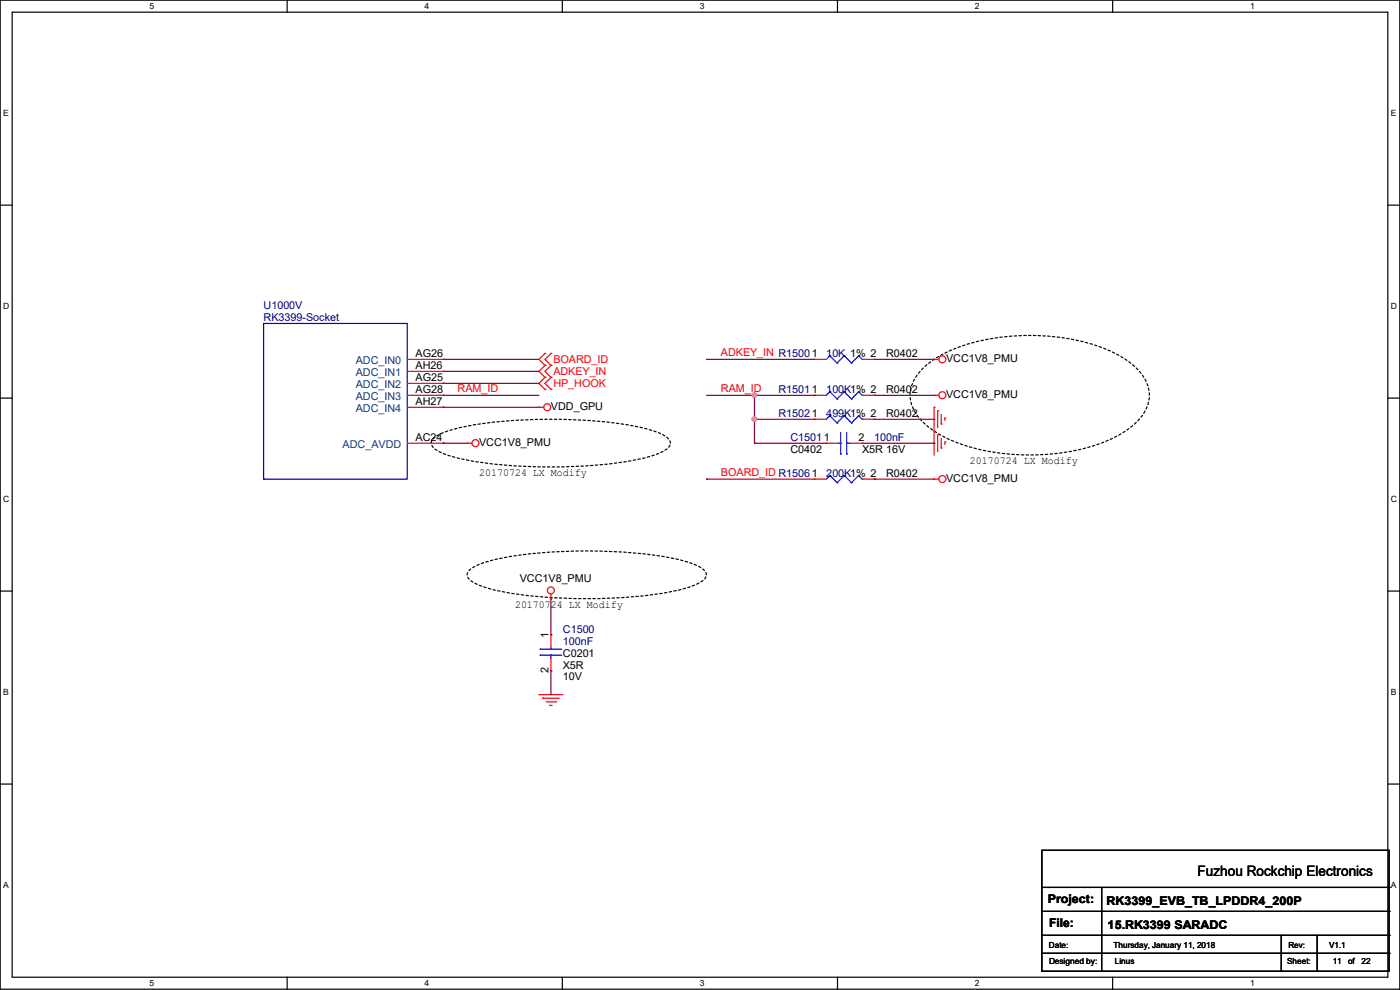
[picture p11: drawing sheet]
<svg xmlns="http://www.w3.org/2000/svg" width="297mm" height="210mm" viewBox="0 0 297 210" stroke-linecap="round" stroke-linejoin="round" font-family="sans-serif">
<path d="M0 0h297v209.8h-297zM2.6 2.6h291.8v204.7h-291.8z" fill="none" stroke="#000" stroke-width=".25"/>
<g fill="#fff">
<path d="M31.7 .3h1v2h-1z"/>
<path d="M31.7 207.6h1v1.9h-1z"/>
</g>
<path d="M60.9 0v2.6M60.9 207.3v2.5" fill="none" stroke="#000" stroke-width=".25"/>
<g fill="#fff">
<path d="M90.1 .3h1v2h-1z"/>
<path d="M90.1 207.6h1v1.9h-1z"/>
</g>
<path d="M119.3 0v2.6M119.3 207.3v2.5" fill="none" stroke="#000" stroke-width=".25"/>
<g fill="#fff">
<path d="M148.5 .3h.9v2h-.9z"/>
<path d="M148.5 207.6h.9v1.9h-.9z"/>
</g>
<path d="M177.7 0v2.6M177.7 207.3v2.5" fill="none" stroke="#000" stroke-width=".25"/>
<g fill="#fff">
<path d="M206.8 .3h1v2h-1z"/>
<path d="M206.8 207.6h1v1.9h-1z"/>
</g>
<path d="M236.1 0v2.6M236.1 207.3v2.5" fill="none" stroke="#000" stroke-width=".25"/>
<g fill="#fff">
<path d="M265.2 .3h1v2h-1z"/>
<path d="M265.2 207.6h1v1.9h-1z"/>
<path d="M.7 23h1.2v2h-1.2z"/>
<path d="M295.1 23h1.1v2h-1.1z"/>
<path d="M.7 64h1.2v2h-1.2z"/>
<path d="M295.1 64h1.2v2h-1.2z"/>
</g>
<path d="M0 43.5h2.6M294.4 43.5h2.6" fill="none" stroke="#000" stroke-width=".25"/>
<g fill="#fff">
<path d="M.7 104.9h1.2v2h-1.2z"/>
<path d="M295.1 104.9h1.2v2h-1.2z"/>
</g>
<path d="M0 84.5h2.6M294.4 84.5h2.6" fill="none" stroke="#000" stroke-width=".25"/>
<g fill="#fff">
<path d="M.7 145.8h1.2v2h-1.2z"/>
<path d="M295.1 145.8h1.1v2h-1.1z"/>
</g>
<path d="M0 125.4h2.6M294.4 125.4h2.6" fill="none" stroke="#000" stroke-width=".25"/>
<g fill="#fff">
<path d="M.7 186.8h1.2v2h-1.2z"/>
<path d="M295.1 186.8h1.1v2h-1.1z"/>
</g>
<g fill="none" stroke="#000" stroke-width=".25">
<path d="M0 166.3h2.6M294.4 166.3h2.6M221 180.4h73.7v25.6h-73.7zM221 188.3h73.7M221 193.3h73.7M221 198.4h73.7M233.7 188.3v17.7M271.8 198.4v7.6M279.4 198.4v7.6M294.7 188.3h.1M294.7 193.3h.1M294.7 198.4h.1"/>
<path d="M221 202.2h73.7M233.7 206h.1M271.8 206h.1M279.4 206h.1M294.7 202.2h.1"/>
</g>
<path d="M195.5 78.4a24.7 24.7 0 0 1 12.1-6 47.1 47.1 0 0 1 27.2 1.7 16.7 16.7 0 0 1 8.1 6.4 7.1 7.1 0 0 1-1.5 8.8 24.7 24.7 0 0 1-12.1 6 47.1 47.1 0 0 1-27.2-1.8 16.7 16.7 0 0 1-8.1-6.3 7.1 7.1 0 0 1 1.5-8.8zM92 93a15.6 15.6 0 0 1 6.9-2.6 107 107 0 0 1 37.5 .4 13.5 13.5 0 0 1 5.3 2.2 1.26 1.26 0 0 1 0 2 15.6 15.6 0 0 1-6.9 2.6 107 107 0 0 1-37.5-.4 13.5 13.5 0 0 1-5.3-2.2 1.26 1.26 0 0 1 0-2zM99.6 120.9a15.6 15.6 0 0 1 6.9-2.5 107 107 0 0 1 37.6 .3 13.5 13.5 0 0 1 5.2 2.2 1.26 1.26 0 0 1 0 2.1 15.6 15.6 0 0 1-6.9 2.5 107 107 0 0 1-37.5-.3 13.5 13.5 0 0 1-5.3-2.2 1.26 1.26 0 0 1 0-2.1z" fill="none" stroke="#000" stroke-width=".25" stroke-dasharray=".5"/>
<g fill="none" stroke="#f00" stroke-width=".25">
<path d="M86.4 76.2h7.6M86.4 78.8h7.6M94 76.2h.1M94 78.8h.1M115.6 77.5h.1M115.6 75h.1M115.6 77.5l-1.3 1.3 1.3 1.3M115.6 75l-1.3 1.2 1.3 1.3M116.9 77.5h.1M116.9 75h.1M116.9 77.5l-1.3 1.3 1.3 1.3M116.9 75l-1.3 1.2 1.3 1.3"/>
<path d="M172.8 76.2h.1M172.8 76.2h2.5M182.9 76.2h2.6M185.5 76.2h.1M198.2 76.2h.1M198.2 76.2h1M86.4 94h7.6M86.4 86.4h7.6M86.4 83.9h7.6M86.4 81.3h7.6M94 81.3h.1M94 83.9h.1"/>
<path d="M94 86.4h.1M94 94h.1M99.1 94h.1M99.1 94h1M114.3 86.4h.1M114.3 86.4h1.1M115.6 80.1h.1M115.6 82.6h.1M115.6 80.1l-1.3 1.2 1.3 1.3M116.9 80.1h.1M116.9 82.6h.1M116.9 80.1l-1.3 1.2 1.3 1.3"/>
<path d="M172.8 83.9h.1M172.8 88.9h.1M172.8 83.9h2.5M172.8 88.9h2.5M175.3 94h.1M175.3 94h2.5M180.4 94h2.5M182.9 94h.1M182.9 83.9h2.6M182.9 88.9h2.6M185.5 83.9h.1M185.5 88.9h.1"/>
<path d="M198.2 83.9h.1M198.2 86.4h.1M198.2 91.5h.1M198.2 83.9h1M198.2 86.4v10.2M198.9 87.2h.1M198.9 92.2h.1M198.9 87.2v3.5M198.9 92.2v3.6M199.7 90h.1M199.7 95h.1M199.7 87.9v2.1"/>
<path d="M199.7 93v2M200.4 88.7h.1M200.4 93.8h.1M200.4 88.7v.5M200.4 93.8v.5M172.8 101.6h.1M172.8 101.6h2.5M182.9 101.6h2.6M185.5 101.6h.1M198.2 101.6h.1M198.2 101.6h1M116.9 127h.1"/>
<path d="M116.9 134.7h.1M116.9 126v1M116.9 134.7v2.5M116.9 139.7v2.6M114.3 147.4h.1M114.3 147.4h5.1M115.1 148.1h.1M115.1 148.1h3.6M115.9 148.9h2M116.6 149.6h.1M116.6 149.6h.5M116.9 142.3h.1"/>
<path d="M117.9 148.9h.1"/>
<circle cx="199.9" cy="76.2" r=".74"/>
<circle cx="100.9" cy="94" r=".74"/>
<circle cx="116.1" cy="86.4" r=".74"/>
<circle cx="199.9" cy="83.8" r=".74"/>
<circle cx="199.9" cy="101.6" r=".74"/>
<circle cx="116.9" cy="125.2" r=".74"/>
</g>
<g fill="none" stroke="#00f" stroke-width=".25">
<path d="M55.9 68.6h30.5v33h-30.5zM176.1 75.5h.1M176.1 75.5l-.8 .7M176.1 75.5l1.5 1.5M177.6 77h.1M179.1 75.5h.1M179.1 75.5l-1.5 1.5M179.1 75.5l1.5 1.5M180.6 77h.1M182.2 75.5h.1M182.2 75.5l-1.6 1.5M182.2 75.5l.7 .7"/>
<path d="M182.9 76.2h.1M176.1 83.1h.1M176.1 88.2h.1M176.1 83.1l-.8 .8M176.1 83.1l1.5 1.5M176.1 88.2l-.8 .7M176.1 88.2l1.5 1.5M177.6 84.6h.1M177.6 89.7h.1M177.8 94h.6M178.4 94h.1M178.4 96.3h.1"/>
<path d="M178.4 91.7v4.6M179.1 83.1h.1M179.1 88.2h.1M179.1 83.1l-1.5 1.5M179.1 83.1l1.5 1.5M179.1 88.2l-1.5 1.5M179.1 88.2l1.5 1.5M179.6 96.3h.1M179.6 94h.1M179.6 94h.8M179.6 91.7v4.6M180.6 84.6h.1"/>
<path d="M180.6 89.7h.1M182.2 83.1h.1M182.2 88.2h.1M182.2 83.1l-1.6 1.5M182.2 83.1l.7 .8M182.2 88.2l-1.6 1.5M182.2 88.2l.7 .7M182.9 83.9h.1M182.9 88.9h.1M176.1 100.9h.1M176.1 100.9l-.8 .7M176.1 100.9l1.5 1.5"/>
<path d="M177.6 102.4h.1M179.1 100.9h.1M179.1 100.9l-1.5 1.5M179.1 100.9l1.5 1.5M180.6 102.4h.1M182.2 100.9h.1M182.2 100.9l-1.6 1.5M182.2 100.9l.7 .7M182.9 101.6h.1M114.6 139h.1M114.6 137.7h.1M114.6 139h4.6"/>
<path d="M114.6 137.7h4.6M116.9 137.7h.1M116.9 139h.1M116.9 137.2v.5M116.9 139v.7"/>
</g>
<g fill="none" stroke="#800040" stroke-width=".25">
<path d="M94 76.2h.1M94 78.8h.1M94 76.2h20.3M94 78.8h20.3M149.9 76.2h.1M149.9 76.2h22.9M185.5 76.2h.1M185.5 76.2h12.7M94 81.3h.1M94 83.9h.1M94 86.4h.1M94 94h.1"/>
<path d="M94 81.3h20.3M94 83.9h20.3M94 86.4h20.3M94 94h5.1M149.9 83.9h22.9M160.1 83.9h.1M160.1 88.9h.1M160.1 94h.1M160.1 94h15.2M160.1 88.9h12.7M160.1 83.9v10.1M172.8 83.9h.1"/>
<path d="M182.9 94h15.3M185.5 83.9h.1M185.5 83.9h12.7M185.5 88.9h12.7M198.2 88.9h.1M198.2 94h.1M149.9 101.6h.1M149.9 101.6h22.9M185.5 101.6h.1M185.5 101.6h12.7M116.9 134.7h.1M116.9 127v7.7"/>
<path d="M116.9 142.3h.1M116.9 142.3v5.1"/>
</g>
<g fill="#f0f" stroke="#f0f" stroke-width=".25">
<circle cx="160" cy="83.8" r=".49"/>
<circle cx="160" cy="88.9" r=".49"/>
</g>
<text font-size="3" x="254" y="185.9">Fuzhou Rockchip Electronics</text>
<g font-size="2.5">
<text x="222.3" y="191.6">Project:</text>
<text x="234.7" y="191.9">RK3399_EVB_TB_LPDDR4_200P</text>
<text x="222.5" y="196.7">File:</text>
<text x="235" y="197">15.RK3399 SARADC</text>
</g>
<g font-size="2.3" fill="#000080">
<text x="55.9" y="65.6">U1000V</text>
<text x="55.9" y="68.2">RK3399-Socket</text>
<text x="175.3" y="75.8">10K 1% 2</text>
<text x="165.1" y="83.4">R15011</text>
<text x="175.3" y="83.4">100K1% 2</text>
<text x="165.1" y="88.5">R15021</text>
<text x="175.3" y="88.5">499K1% 2</text>
<text x="167.7" y="93.6">C15011</text>
<text x="185.5" y="93.6">100nF</text>
<text x="175.3" y="101.2">200K1% 2</text>
<text x="119.4" y="134.2">C1500</text>
<text x="119.4" y="136.7">100nF</text>
</g>
<g font-size="2.3" fill="#004080">
<text x="75.5" y="77.3">ADC_IN0</text>
<text x="75.5" y="79.8">ADC_IN1</text>
<text x="75.5" y="82.4">ADC_IN2</text>
<text x="75.5" y="84.9">ADC_IN3</text>
<text x="75.5" y="87.5">ADC_IN4</text>
<text x="72.7" y="95.1">ADC_AVDD</text>
</g>
<g font-size="2.3">
<text x="88.2" y="75.7">AG26</text>
<text x="188" y="75.8">R0402</text>
<text x="200.7" y="76.8">VCC1V8_PMU</text>
<text x="88.2" y="78.2">AH26</text>
<text x="88.2" y="80.8">AG25</text>
<text x="88.2" y="83.3">AG28</text>
<text x="188" y="83.4">R0402</text>
<text x="88.2" y="85.9">AH27</text>
<text x="116.9" y="87">VDD_GPU</text>
<text x="188" y="88.5">R0402</text>
<text x="200.7" y="84.4">VCC1V8_PMU</text>
<text x="88.2" y="93.5">AC24</text>
<text x="101.6" y="94.6">VCC1V8_PMU</text>
<text x="182.2" y="93.5">2</text>
<text x="101.6" y="101">20170724 LX Modify</text>
<text x="167.7" y="96.1">C0402</text>
<text x="182.9" y="96.1">X5R 16V</text>
<text x="188" y="101.2">R0402</text>
<text x="205.8" y="98.4">20170724 LX Modify</text>
<text x="200.7" y="102.2">VCC1V8_PMU</text>
<text x="110.3" y="123.5">VCC1V8_PMU</text>
<text x="109.3" y="128.9">20170724 LX Modify</text>
<text x="116.3" y="135.4" transform="rotate(-90 116.3 135.4)">1</text>
<text x="116.3" y="142.8" transform="rotate(-90 116.3 142.8)">2</text>
<text x="119.4" y="139.3">C0201</text>
<text x="119.4" y="141.8">X5R</text>
<text x="119.4" y="144.4">10V</text>
</g>
<g font-size="2.3" fill="#f00">
<text x="117.4" y="77">BOARD_ID</text>
<text x="153" y="75.5">ADKEY_IN R15001</text>
<text x="97.1" y="83.1">RAM_ID</text>
<text x="117.4" y="79.6">ADKEY_IN</text>
<text x="117.4" y="82.1">HP_HOOK</text>
<text x="153" y="83.1">RAM_ID</text>
<text x="153" y="100.9">BOARD_ID R15061</text>
</g>
<g font-size="1.8">
<text x="31.7" y="1.9">5</text>
<text x="90.1" y="1.9">4</text>
<text x="148.5" y="1.9">3</text>
<text x="206.8" y="1.9">2</text>
<text x="265.2" y="1.9">1</text>
<text x=".7" y="24.6">E</text>
<text x="295.1" y="24.6">E</text>
<text x=".7" y="65.6">D</text>
<text x="295.1" y="65.6">D</text>
<text x=".7" y="106.5">C</text>
<text x="295.1" y="106.5">C</text>
<text x=".7" y="147.4">B</text>
<text x="295.1" y="147.4">B</text>
<text x=".7" y="188.4">A</text>
<text x="295.1" y="188.4">A</text>
<text x="222.5" y="201">Date:</text>
<text x="236.3" y="201">Thursday, January 11, 2018</text>
<text x="273.3" y="201">Rev:</text>
<text x="282" y="201">V1.1</text>
<text x="31.7" y="209.2">5</text>
<text x="90.1" y="209.2">4</text>
<text x="148.5" y="209.2">3</text>
<text x="206.8" y="209.2">2</text>
<text x="222.5" y="204.6">Designed by:</text>
<text x="236.5" y="204.6">Linus</text>
<text x="265.2" y="209.2">1</text>
<text x="273.1" y="204.6">Sheet:</text>
<text x="282.7" y="204.6">11</text>
<text x="286" y="204.6">of</text>
<text x="288.8" y="204.6">22</text>
</g>
</svg>
